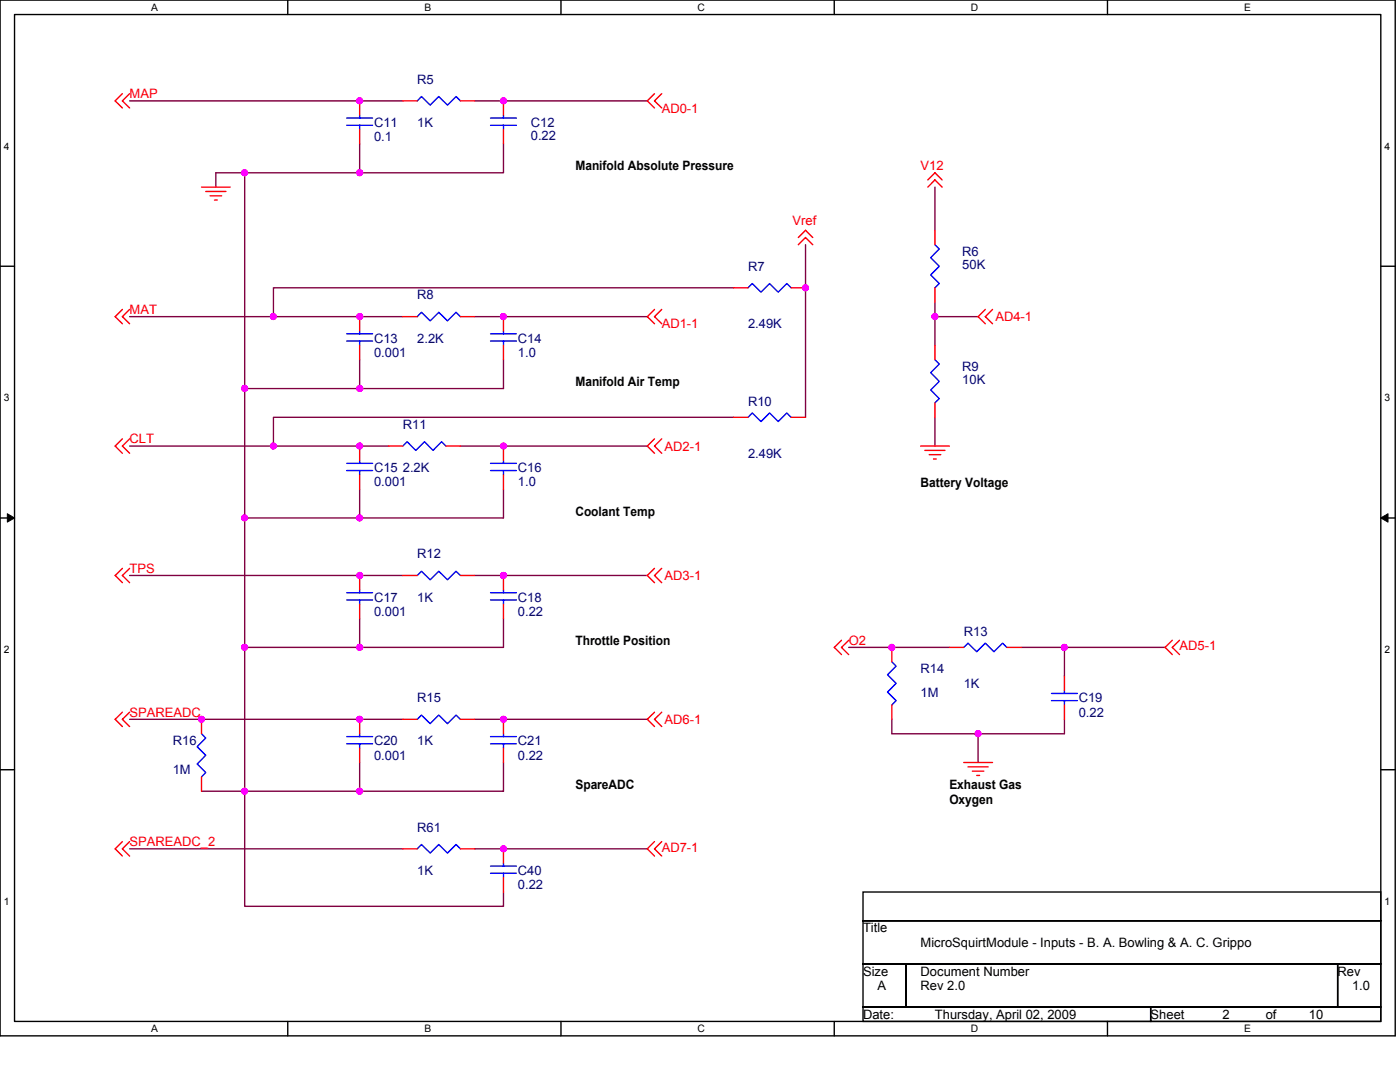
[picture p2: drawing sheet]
<svg xmlns="http://www.w3.org/2000/svg" width="279mm" height="216mm" viewBox="0 0 279 216" stroke-linecap="round" stroke-linejoin="round" font-family="sans-serif">
<path d="M0 0h278.4v206.7h-278.4zM2.9 2.9h272.7v200.9h-272.7z" fill="none" stroke="#000" stroke-width=".28"/>
<g fill="#fff">
<path d="M30.1 .3h1.4v2.3h-1.4z"/>
<path d="M30.1 204.1h1.4v2.3h-1.4z"/>
</g>
<path d="M57.4 0v2.9M57.4 203.8v2.9" fill="none" stroke="#000" stroke-width=".28"/>
<g fill="#fff">
<path d="M84.7 .3h1.4v2.3h-1.4z"/>
<path d="M84.7 204.1h1.4v2.3h-1.4z"/>
</g>
<path d="M112 0v2.9M112 203.8v2.9" fill="none" stroke="#000" stroke-width=".28"/>
<g fill="#fff">
<path d="M139.2 .3h1.5v2.3h-1.5z"/>
<path d="M139.2 204.1h1.5v2.3h-1.5z"/>
</g>
<path d="M166.5 0v2.9M166.5 203.8v2.9" fill="none" stroke="#000" stroke-width=".28"/>
<g fill="#fff">
<path d="M193.8 .3h1.4v2.3h-1.4z"/>
<path d="M193.8 204.1h1.4v2.3h-1.4z"/>
</g>
<path d="M221 0v2.9M221 203.8v2.9" fill="none" stroke="#000" stroke-width=".28"/>
<g fill="#fff">
<path d="M248.3 .3h1.4v2.3h-1.4z"/>
<path d="M248.3 204.1h1.4v2.3h-1.4z"/>
<path d="M.7 28h1.2v2.3h-1.2z"/>
<path d="M276.3 28h1.1v2.3h-1.1z"/>
<path d="M.7 78.2h1.2v2.3h-1.2z"/>
<path d="M276.3 78.2h1.1v2.3h-1.1z"/>
</g>
<path d="M0 53.1h2.9M275.6 53.1h2.8" fill="none" stroke="#000" stroke-width=".28"/>
<g fill="#fff">
<path d="M.7 128.5h1.2v2.2h-1.2z"/>
<path d="M276.3 128.5h1.1v2.2h-1.1z"/>
</g>
<path d="M0 103.4h2.9M275.6 103.4h2.8" fill="none" stroke="#000" stroke-width=".28"/>
<path d="M1.5 102.5l1.4 .9-1.4 .8zM275.6 103.4l1.4-.9v1.7z" fill="#000" stroke="#000" stroke-width=".2"/>
<g fill="#fff">
<path d="M.7 178.7h1.2v2.3h-1.2z"/>
<path d="M276.3 178.7h1.1v2.3h-1.1z"/>
</g>
<path d="M0 153.6h2.9M275.6 153.6h2.8M172.2 178h103.4v5.7h-103.4zM172.2 183.7h103.4v8.6h-103.4zM172.2 192.3h8.6v8.6h-8.6zM180.8 192.3h86.2v8.6h-86.2zM267 192.3h8.6v8.6h-8.6zM172.2 200.9h57.4v2.9h-57.4zM229.6 200.9h46v2.9h-46z" fill="none" stroke="#000" stroke-width=".28"/>
<g fill="none" stroke="#800040" stroke-width=".28">
<path d="M25.9 20.1h54.5M48.8 34.5v146.3h51.7v-2.8M48.8 34.5h-5.7v2.8M71.8 28.7v5.8h-23M94.7 20.1h34.5M100.5 28.7v5.8h-28.7M186.6 37.3v8.7M146.4 57.4h-91.8v5.8M160.8 48.8v34.5M25.9 63.2h54.5M71.8 71.8v5.7M94.7 63.2h34.5"/>
<path d="M100.5 71.8v5.7h-51.7M186.6 60.3v2.9M195.2 63.2h-8.6v5.7M25.9 89h51.6M71.8 97.6v5.8M91.9 89h37.3M100.5 97.6v5.8h-51.7M146.4 83.3h-91.8v5.7M186.6 83.3v5.7M25.9 114.8h54.5M94.7 114.8h34.5M71.8 123.4v5.8"/>
<path d="M100.5 123.4v5.8h-51.7M169.4 129.2h20.1M203.8 129.2h8.6M232.5 129.2h-20.1v5.7M25.9 143.5h54.5M71.8 152.1v5.8M94.7 143.5h34.5M100.5 152.1v5.8h-60.3M178 143.5v2.9h17.2v5.7M212.4 143.5v2.9h-17.2M25.9 169.4h54.5M94.7 169.4h34.5"/>
</g>
<g fill="#f0f" stroke="#f0f" stroke-width=".28">
<circle cx="100.5" cy="20.1" r=".57"/>
<circle cx="100.5" cy="63.2" r=".57"/>
<circle cx="71.8" cy="63.2" r=".57"/>
<circle cx="100.5" cy="89" r=".57"/>
<circle cx="71.8" cy="89" r=".57"/>
<circle cx="100.5" cy="114.8" r=".57"/>
<circle cx="186.6" cy="63.2" r=".57"/>
<circle cx="54.5" cy="63.2" r=".57"/>
<circle cx="54.6" cy="89" r=".57"/>
<circle cx="160.7" cy="57.4" r=".57"/>
<circle cx="178" cy="129.2" r=".57"/>
<circle cx="212.4" cy="129.2" r=".57"/>
<circle cx="48.8" cy="129.2" r=".57"/>
<circle cx="48.8" cy="103.3" r=".57"/>
<circle cx="48.8" cy="34.5" r=".57"/>
<circle cx="48.8" cy="77.5" r=".57"/>
<circle cx="71.8" cy="77.5" r=".57"/>
<circle cx="71.8" cy="103.3" r=".57"/>
<circle cx="195.2" cy="146.4" r=".57"/>
<circle cx="71.8" cy="20.1" r=".57"/>
<circle cx="71.8" cy="129.2" r=".57"/>
<circle cx="71.8" cy="34.5" r=".57"/>
<circle cx="71.8" cy="143.5" r=".57"/>
<circle cx="40.2" cy="143.5" r=".57"/>
<circle cx="100.5" cy="143.5" r=".57"/>
<circle cx="71.8" cy="157.9" r=".57"/>
<circle cx="48.8" cy="157.9" r=".57"/>
<circle cx="71.8" cy="114.8" r=".57"/>
<circle cx="100.5" cy="169.4" r=".57"/>
</g>
<g fill="none" stroke="#f00" stroke-width=".28">
<path d="M24.4 18.7l-1.4 1.4 1.4 1.4M25.9 18.7l-1.5 1.4 1.5 1.4M130.6 18.7l-1.4 1.4 1.4 1.4M132.1 18.7l-1.5 1.4 1.5 1.4M40.2 37.3h5.8M41.1 38.2h4M41.9 39.1h2.3M42.8 39.9h.6M71.8 20.1v2.9M71.8 25.9v2.8M80.4 20.1h2.9M91.9 20.1h2.8"/>
<path d="M100.5 20.1v2.9M100.5 25.9v2.8M185.2 35.9l1.4-1.4 1.4 1.4M185.2 37.3l1.4-1.4 1.4 1.4M146.4 57.4h2.9M157.9 57.4h2.9M159.3 47.4l1.5-1.4 1.4 1.4M159.3 48.8l1.5-1.4 1.4 1.4M186.6 46v2.8M186.6 57.4v2.9M24.4 61.7l-1.4 1.5 1.4 1.4M25.9 61.7l-1.5 1.5 1.5 1.4"/>
<path d="M71.8 63.2v2.8M71.8 68.9v2.9M80.4 63.2h2.9M91.9 63.2h2.8M100.5 63.2v2.8M100.5 68.9v2.9M130.6 61.7l-1.4 1.5 1.4 1.4M132.1 61.7l-1.5 1.5 1.5 1.4M186.6 68.9v2.9M196.6 61.7l-1.4 1.5 1.4 1.4M198.1 61.7l-1.5 1.5 1.5 1.4M24.4 87.6l-1.4 1.4 1.4 1.4"/>
<path d="M25.9 87.6l-1.5 1.4 1.5 1.4M71.8 89v2.9M71.8 94.7v2.9M77.5 89h2.9M89 89h2.9M100.5 89v2.9M100.5 94.7v2.9M130.6 87.6l-1.4 1.4 1.4 1.4M132.1 87.6l-1.5 1.4 1.5 1.4M146.4 83.3h2.9M157.9 83.3h2.9M183.7 89h5.8"/>
<path d="M184.6 89.9h4M185.4 90.7h2.3M186.3 91.6h.6M186.6 80.4v2.9M24.4 113.4l-1.4 1.4 1.4 1.5M25.9 113.4l-1.5 1.4 1.5 1.5M71.8 114.8v2.9M80.4 114.8h2.9M91.9 114.8h2.8M100.5 114.8v2.9M130.6 113.4l-1.4 1.4 1.4 1.5M132.1 113.4l-1.5 1.4 1.5 1.5"/>
<path d="M71.8 120.6v2.8M100.5 120.6v2.8M167.9 127.8l-1.4 1.4 1.4 1.4M169.4 127.8l-1.5 1.4 1.5 1.4M178 129.2v2.9M189.5 129.2h2.8M200.9 129.2h2.9M212.4 134.9v2.9M234 127.8l-1.5 1.4 1.5 1.4M235.4 127.8l-1.4 1.4 1.4 1.4M24.4 142.1l-1.4 1.4 1.4 1.5M25.9 142.1l-1.5 1.4 1.5 1.5"/>
<path d="M40.2 143.5v2.9M40.2 155v2.9M71.8 143.5v2.9M71.8 149.3v2.8M80.4 143.5h2.9M91.9 143.5h2.8M100.5 143.5v2.9M100.5 149.3v2.8M130.6 142.1l-1.4 1.4 1.4 1.5M132.1 142.1l-1.5 1.4 1.5 1.5M178 140.7v2.8M192.3 152.1h5.8"/>
<path d="M193.2 153h4M194.1 153.9h2.2M194.9 154.7h.6M212.4 140.7v2.8M24.4 167.9l-1.4 1.5 1.4 1.4M25.9 167.9l-1.5 1.5 1.5 1.4M80.4 169.4h2.9M91.9 169.4h2.8M100.5 169.4v2.8M100.5 175.1v2.9M130.6 167.9l-1.4 1.5 1.4 1.4M132.1 167.9l-1.5 1.5 1.5 1.4"/>
</g>
<g fill="none" stroke="#00f" stroke-width=".28">
<path d="M69.2 25h5.2M69.2 23.6h5.2M71.8 23v.6M71.8 25v.9M83.3 20.1l.8-.8 1.8 1.7 1.7-1.7 1.7 1.7 1.7-1.7 .9 .8M97.9 25h5.2M97.9 23.6h5.2M100.5 23v.6M100.5 25v.9M149.3 57.4l.8-.8 1.8 1.7 1.7-1.7 1.7 1.7 1.7-1.7 .9 .8M186.6 48.8l.9 .9-1.8 1.7 1.8 1.7-1.8 1.7 1.8 1.8-.9 .8M69.2 68.1h5.2"/>
<path d="M69.2 66.6h5.2M71.8 66v.6M71.8 68.1v.8M83.3 63.2l.8-.9 1.8 1.7 1.7-1.7 1.7 1.7 1.7-1.7 .9 .9M97.9 68.1h5.2M97.9 66.6h5.2M100.5 66v.6M100.5 68.1v.8M186.6 71.8l.9 .8-1.8 1.8 1.8 1.7-1.8 1.7 1.8 1.7-.9 .9M69.2 93.9h5.2M69.2 92.5h5.2M71.8 91.9v.6"/>
<path d="M71.8 93.9v.8M80.4 89l.9-.9 1.7 1.8 1.7-1.8 1.7 1.8 1.7-1.8 .9 .9M97.9 93.9h5.2M97.9 92.5h5.2M100.5 91.9v.6M100.5 93.9v.8M149.3 83.3l.8-.9 1.8 1.7 1.7-1.7 1.7 1.7 1.7-1.7 .9 .9M69.2 119.7h5.2M69.2 118.3h5.2M71.8 117.7v.6M71.8 119.7v.9M83.3 114.8l.8-.8 1.8 1.7 1.7-1.7 1.7 1.7 1.7-1.7 .9 .8"/>
<path d="M97.9 119.7h5.2M97.9 118.3h5.2M100.5 117.7v.6M100.5 119.7v.9M178 132.1l.8 .8-1.7 1.7 1.7 1.8-1.7 1.7 1.7 1.7-.8 .9M192.3 129.2l.9-.9 1.7 1.7 1.7-1.7 1.8 1.7 1.7-1.7 .8 .9M209.8 139.8h5.2M209.8 138.4h5.2M212.4 137.8v.6M212.4 139.8v.9M40.2 146.4l.9 .9-1.8 1.7 1.8 1.7-1.8 1.7 1.8 1.8-.9 .8M69.2 148.4h5.2"/>
<path d="M69.2 147h5.2M71.8 146.4v.6M71.8 148.4v.9M83.3 143.5l.8-.8 1.8 1.7 1.7-1.7 1.7 1.7 1.7-1.7 .9 .8M97.9 148.4h5.2M97.9 147h5.2M100.5 146.4v.6M100.5 148.4v.9M83.3 169.4l.8-.9 1.8 1.7 1.7-1.7 1.7 1.7 1.7-1.7 .9 .9M97.9 174.2h5.2M97.9 172.8h5.2M100.5 172.2v.6"/>
<path d="M100.5 174.2v.9"/>
</g>
<g font-size="2.6" fill="#000080">
<text x="83.3" y="16.7">R5</text>
<text x="74.7" y="25.3">C11</text>
<text x="74.7" y="28.2">0.1</text>
<text x="83.3" y="25.3">1K</text>
<text x="105.9" y="25.3">C12</text>
<text x="105.9" y="27.9">0.22</text>
<text x="192" y="51.2">R6</text>
<text x="192" y="53.7">50K</text>
<text x="83.3" y="59.8">R8</text>
<text x="149.3" y="54">R7</text>
<text x="149.3" y="65.5">2.49K</text>
<text x="74.7" y="68.4">C13</text>
<text x="74.7" y="71.2">0.001</text>
<text x="83.3" y="68.4">2.2K</text>
<text x="103.4" y="68.4">C14</text>
<text x="103.4" y="71.2">1.0</text>
<text x="192" y="74.1">R9</text>
<text x="192" y="76.7">10K</text>
<text x="149.3" y="81">R10</text>
<text x="80.4" y="85.6">R11</text>
<text x="74.7" y="94.2">C15</text>
<text x="80.4" y="94.2">2.2K</text>
<text x="103.4" y="94.2">C16</text>
<text x="149.3" y="91.3">2.49K</text>
<text x="74.7" y="97.1">0.001</text>
<text x="103.4" y="97.1">1.0</text>
<text x="83.3" y="111.4">R12</text>
<text x="74.7" y="120">C17</text>
<text x="74.7" y="122.9">0.001</text>
<text x="83.3" y="120">1K</text>
<text x="103.4" y="120">C18</text>
<text x="103.4" y="122.9">0.22</text>
<text x="192.3" y="126.9">R13</text>
<text x="183.7" y="134.4">R14</text>
<text x="192.3" y="137.3">1K</text>
<text x="83.3" y="140.1">R15</text>
<text x="183.7" y="139">1M</text>
<text x="215.3" y="140.1">C19</text>
<text x="215.3" y="143">0.22</text>
<text x="34.5" y="148.7">R16</text>
<text x="74.7" y="148.7">C20</text>
<text x="83.3" y="148.7">1K</text>
<text x="103.4" y="148.7">C21</text>
<text x="34.5" y="154.5">1M</text>
<text x="74.7" y="151.6">0.001</text>
<text x="103.4" y="151.6">0.22</text>
<text x="83.3" y="166">R61</text>
<text x="83.3" y="174.6">1K</text>
<text x="103.4" y="174.6">C40</text>
<text x="103.4" y="177.4">0.22</text>
</g>
<g font-size="2.6" fill="#f00">
<text x="25.9" y="19.6">MAP</text>
<text x="132.1" y="22.5">AD0-1</text>
<text x="183.7" y="33.9">V12</text>
<text x="158.2" y="44.8">Vref</text>
<text x="25.9" y="62.6">MAT</text>
<text x="132.1" y="65.5">AD1-1</text>
<text x="198.6" y="64.1">AD4-1</text>
<text x="25.9" y="88.5">CLT</text>
<text x="132.6" y="89.9">AD2-1</text>
<text x="25.9" y="114.3">TPS</text>
<text x="132.6" y="115.7">AD3-1</text>
<text x="169.4" y="128.7">O2</text>
<text x="235.4" y="129.8">AD5-1</text>
<text x="25.9" y="143">SPAREADC</text>
<text x="132.6" y="144.4">AD6-1</text>
<text x="25.9" y="168.8">SPAREADC_2</text>
<text x="132.1" y="170">AD7-1</text>
</g>
<g font-size="2.6">
<text x="114.8" y="34">Manifold Absolute Pressure</text>
<text x="114.8" y="77">Manifold Air Temp</text>
<text x="183.7" y="97.1">Battery Voltage</text>
<text x="114.8" y="102.9">Coolant Temp</text>
<text x="114.8" y="128.7">Throttle Position</text>
<text x="114.8" y="157.4">SpareADC</text>
<text x="189.5" y="157.4">Exhaust Gas</text>
<text x="189.5" y="160.5">Oxygen</text>
<text x="172.2" y="186.1">Title</text>
<text x="183.7" y="188.9">MicroSquirtModule - Inputs - B. A. Bowling &amp; A. C. Grippo</text>
<text x="172.2" y="194.7">Size</text>
<text x="175.1" y="197.5">A</text>
<text x="183.7" y="197.5">Rev 2.0</text>
<text x="183.7" y="194.7">Document Number</text>
<text x="267" y="194.7">Rev</text>
<text x="269.8" y="197.5">1.0</text>
<text x="172.2" y="203.3">Date:</text>
<text x="186.6" y="203.3">Thursday, April 02, 2009</text>
<text x="229.6" y="203.3">Sheet</text>
<text x="244" y="203.3">2</text>
<text x="252.6" y="203.3">of</text>
<text x="261.2" y="203.3">10</text>
</g>
<g font-size="2">
<text x="30.2" y="2.2">A</text>
<text x="84.7" y="2.2">B</text>
<text x="139.2" y="2.2">C</text>
<text x="193.8" y="2.2">D</text>
<text x="248.3" y="2.2">E</text>
<text x=".7" y="29.8">4</text>
<text x="276.3" y="29.8">4</text>
<text x=".7" y="80.1">3</text>
<text x="276.3" y="80.1">3</text>
<text x=".7" y="130.3">2</text>
<text x="276.3" y="130.3">2</text>
<text x=".7" y="180.5">1</text>
<text x="276.3" y="180.5">1</text>
<text x="30.2" y="206">A</text>
<text x="84.7" y="206">B</text>
<text x="139.2" y="206">C</text>
<text x="193.8" y="206">D</text>
<text x="248.3" y="206">E</text>
</g>
</svg>
